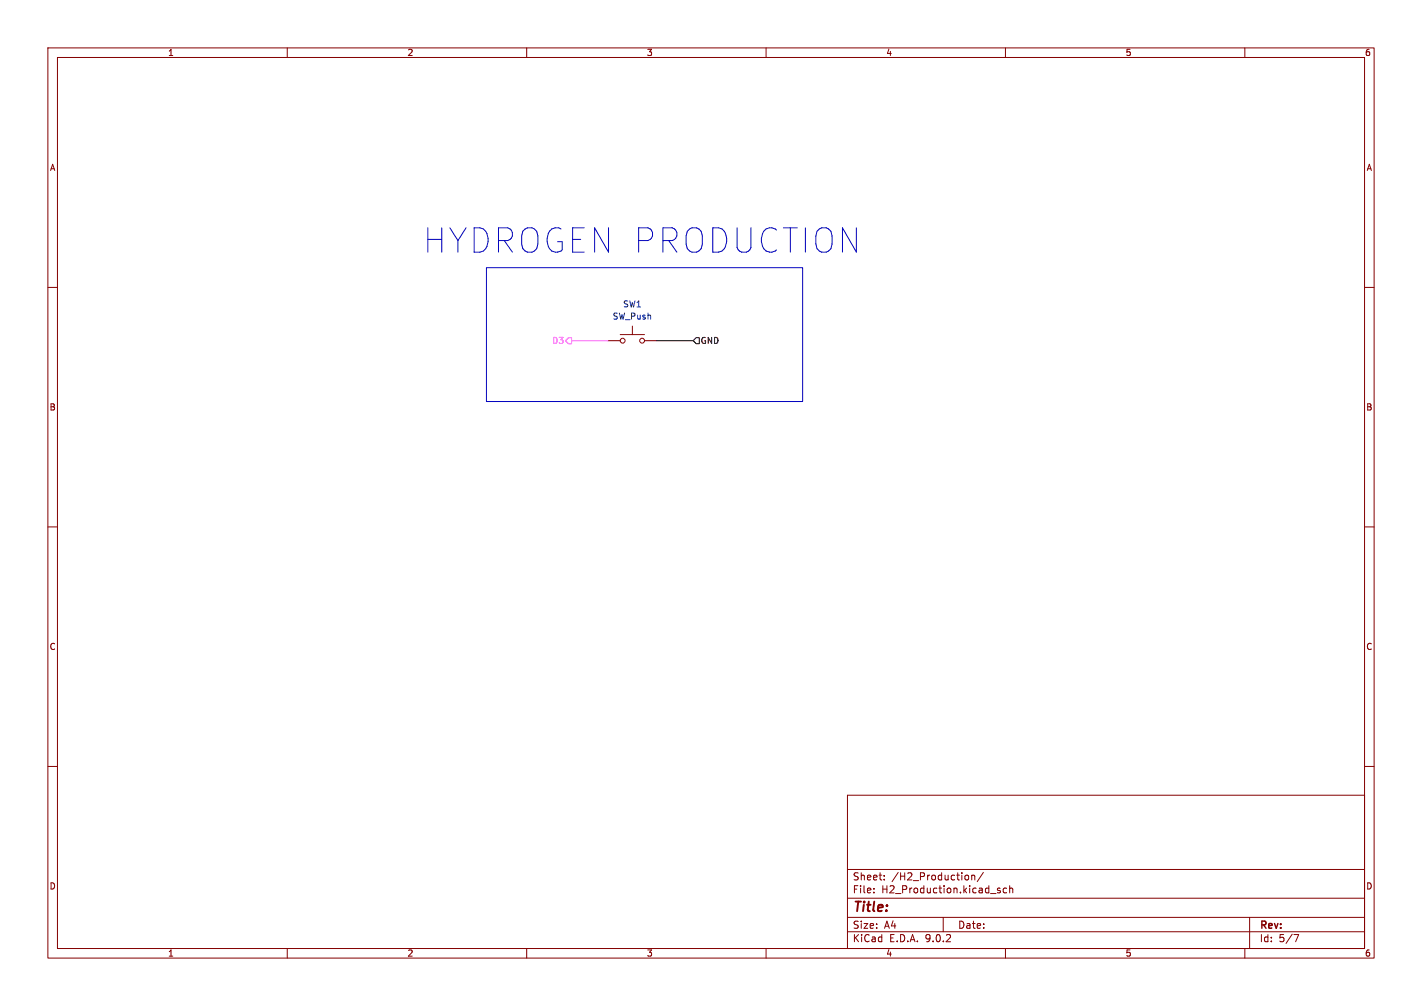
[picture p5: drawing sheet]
<svg xmlns="http://www.w3.org/2000/svg" width="297mm" height="210mm" viewBox="0 0 297 210" stroke-linecap="round" stroke-linejoin="round" font-family="sans-serif">
<g fill="none" stroke="#840000" stroke-width=".21">
<path d="M10 10h277v190h-277zM12 12h273v186h-273zM60 10v2M110 10v2M160 10v2M210 10v2M260 10v2M10 60h2M127 71.1h2.5M129.5 69.9h5.1M132.1 68.1v1.8M134.6 71.1h2.6"/>
<path d="M285 60h2M10 110h2M285 110h2M10 160h2M177 166h108v32h-108zM285 160h2M60 198v2M110 198v2M160 198v2M177 194.5h108M177 191.5h108M177 187.5h108"/>
<path d="M177 181.5h108M182.5 186.3v.1M182.5 185.5v.1M184.7 183.6v.1M184.7 182.8v.1M197 191.5v3M201.8 182.7l.4 .1 .1 .2-.1 .6-.4 .1M203 182.8l.2-.1 .3 .1 .1 .9M203 182.7v1M205.4 182.1l-1.3 2M208.3 185.7l.7 .4-.3 .3-.4-.1M208.9 185.5l-.4-.1-.2 .2"/>
<path d="M210 198v2M210.2 185.5l-.4-.1-.3 .3 .2 .6h.5M210.9 185.5l.2-.1 .4 .1v.9M210.9 184.9v1.5M260 198v2M261 191.5v6.5M270.2 195.1h1l-.6 1.5"/>
<circle cx="130" cy="71.1" r=".51"/>
<circle cx="134.1" cy="71.1" r=".51"/>
</g>
<path d="M118.1 71.1l.6-.6h.7v1.3h-.7zM119.4 71.1h7.6" fill="none" stroke="#f0f" stroke-width=".21"/>
<path d="M137.2 71.1h7.6M145.4 70.5h.6v1.3h-.6l-.6-.7z" fill="none" stroke="#000" stroke-width=".21"/>
<path d="M101.6 55.9h66v27.9h-66z" fill="none" stroke="#0000c2" stroke-width=".21"/>
<text font-size="7.1" fill="#0000c2" x="88.4" y="53.1">HYDROGEN PRODUCTION</text>
<text font-size="2.8" fill="#840000" x="178" y="190.9">Title:</text>
<g font-size="2.1" fill="#840000">
<text x="178" y="184">Sheet:</text>
<text x="186.2" y="184">/H2_Production/</text>
<text x="178" y="186.7">File:</text>
<text x="184.1" y="186.7">H2_Production.kicad_sch</text>
<text x="178" y="196.9">KiCad</text>
<text x="178" y="194.1">Size:</text>
<text x="184.7" y="194.1">A4</text>
<text x="185.7" y="196.9">E.D.A.</text>
<text x="193.3" y="196.9">9.0.2</text>
<text x="200" y="194.1">Date:</text>
<text x="263" y="194.3">Rev:</text>
<text x="263" y="196.9">Id:</text>
<text x="267.1" y="196.9">5/7</text>
</g>
<g font-size="1.8" fill="#840000">
<text x="35" y="11.9">1</text>
<text x="85" y="11.9">2</text>
<text x="135" y="11.9">3</text>
<text x="185" y="11.9">4</text>
<text x="235" y="11.9">5</text>
<text x="285" y="11.9">6</text>
<text x="10.3" y="35.9">A</text>
<text x="285.3" y="35.9">A</text>
<text x="10.3" y="85.9">B</text>
<text x="285.3" y="85.9">B</text>
<text x="10.3" y="135.9">C</text>
<text x="285.3" y="135.9">C</text>
<text x="10.3" y="185.9">D</text>
<text x="285.3" y="185.9">D</text>
<text x="35" y="199.9">1</text>
<text x="85" y="199.9">2</text>
<text x="135" y="199.9">3</text>
<text x="185" y="199.9">4</text>
<text x="235" y="199.9">5</text>
<text x="285" y="199.9">6</text>
</g>
<g font-size="1.8" fill="#006464">
<text x="130" y="64.4">SW1</text>
<text x="127.9" y="66.9">SW_Push</text>
</g>
<text font-size="1.8" fill="#f0f" x="115.2" y="72">D3</text>
<text font-size="1.8" x="146.2" y="72">GND</text>
</svg>
